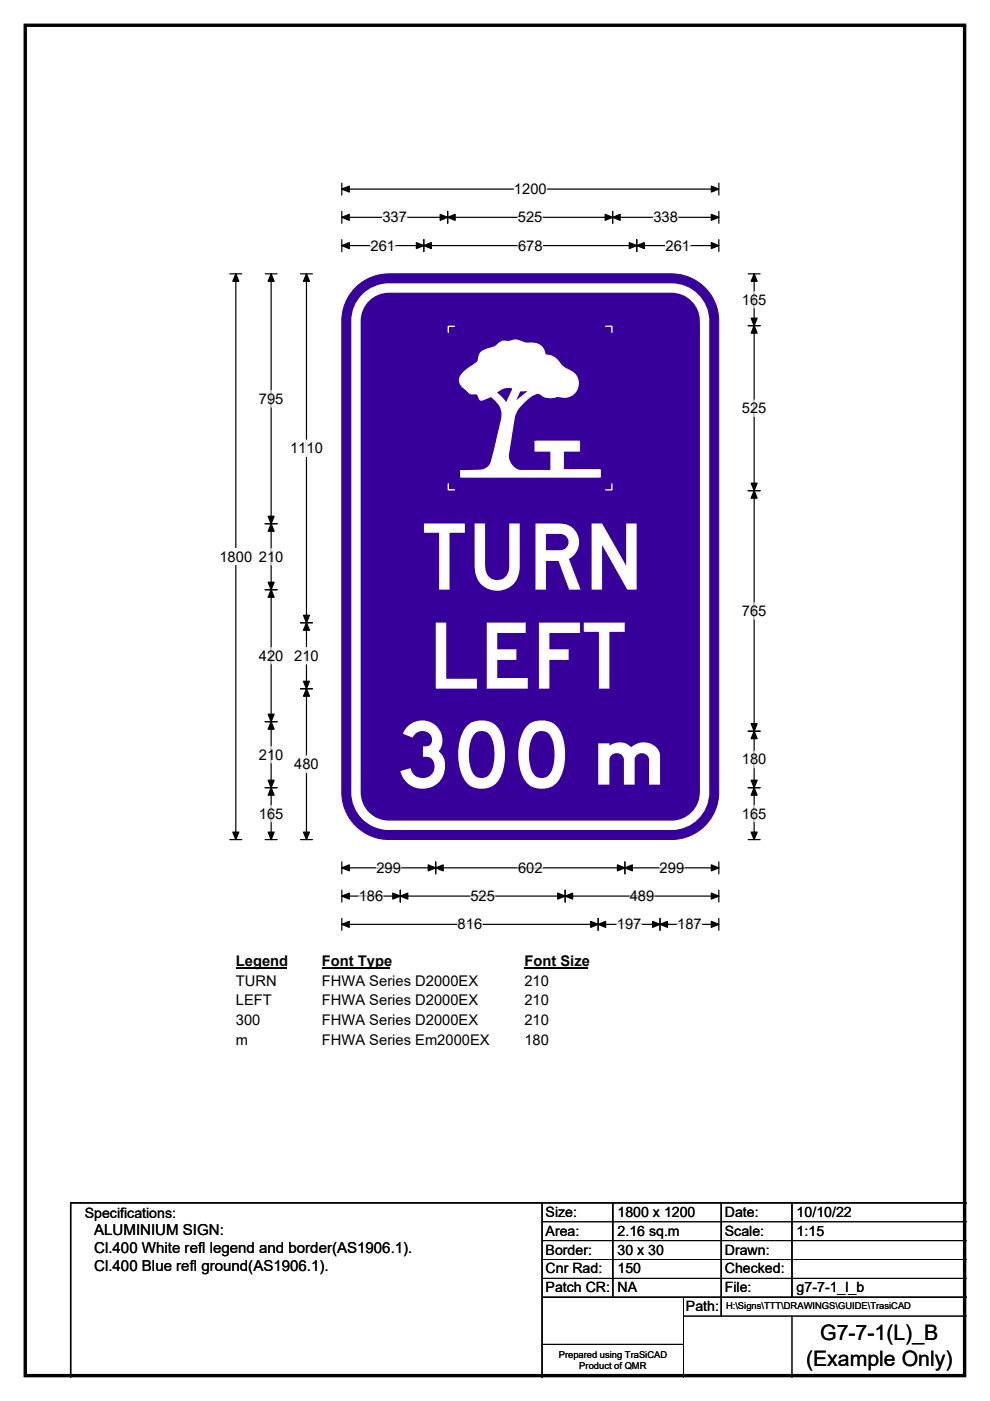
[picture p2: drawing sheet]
<svg xmlns="http://www.w3.org/2000/svg" width="210mm" height="297mm" viewBox="0 0 210 297" stroke-linecap="round" stroke-linejoin="round" font-family="sans-serif">
<path d="M5.4 5.4h199.2v286.3h-199.2z" fill="none" stroke="#000" stroke-width=".72"/>
<path d="M72.5 38.8v2.6M152.5 38.8v2.6M72.5 40.1h80" fill="none" stroke="#000" stroke-width=".25"/>
<path d="M72.5 40.1l1.6-.6v1.2zM150.9 39.5l1.6 .6-1.6 .6z" fill="#000" stroke="#000" stroke-width=".25"/>
<path d="M109 38.4h7v3.4h-7z" fill="#fff"/>
<g fill="none" stroke="#000" stroke-width=".25">
<path d="M48.7 58.1h2.6M50 58.1v119.9M72.5 46.1h80M72.5 44.8v2.5M72.5 50.8v2.5M72.5 52.1h80M89.9 50.8v2.5M95 44.8v2.5M129.9 44.8v2.5M135.1 50.8v2.5M152.5 44.8v2.5M152.5 50.8v2.5"/>
<path d="M48.7 178h2.6M72.5 182.7v2.6M72.5 188.7v2.6M72.5 194.7v2.6M72.5 184h80M72.5 190h80M72.5 196h80M84.9 188.7v2.6M92.4 182.7v2.6M119.9 188.7v2.6M126.9 194.7v2.6M132.5 182.7v2.6"/>
<path d="M140 194.7v2.6M152.5 182.7v2.6M152.5 188.7v2.6M152.5 194.7v2.6"/>
</g>
<g fill="#000" stroke="#000" stroke-width=".25">
<path d="M50 58.1l.7 1.5h-1.3zM72.5 46.1l1.6-.7v1.3zM72.5 52.1l1.6-.7v1.3zM89.9 52.1l1.6-.7v1.3zM88.3 51.4l1.6 .7-1.6 .6zM95 46.1l1.5-.7v1.3zM93.4 45.4l1.6 .7-1.6 .6zM128.4 45.4l1.5 .7-1.5 .6zM129.9 46.1l1.6-.7v1.3zM133.5 51.4l1.6 .7-1.6 .6zM135.1 52.1l1.6-.7v1.3zM150.9 45.4l1.6 .7-1.6 .6z"/>
<path d="M150.9 51.4l1.6 .7-1.6 .6zM49.4 176.4h1.3l-.7 1.6zM72.5 184l1.6-.6v1.2zM72.5 190l1.6-.6v1.2zM72.5 196l1.6-.7v1.3zM84.9 190l1.6-.6v1.2zM83.3 189.4l1.6 .6-1.6 .6zM92.4 184l1.6-.6v1.2zM90.8 183.4l1.6 .6-1.6 .6zM118.3 189.4l1.6 .6-1.6 .6zM119.9 190l1.6-.6v1.2zM126.9 196l1.6-.7v1.3z"/>
<path d="M125.3 195.3l1.6 .7-1.6 .6zM131 183.4l1.5 .6-1.5 .6zM132.5 184l1.6-.6v1.2zM138.4 195.3l1.6 .7-1.6 .6zM140 196l1.6-.7v1.3zM150.9 183.4l1.6 .6-1.6 .6zM150.9 189.4l1.6 .6-1.6 .6zM150.9 195.3l1.6 .7-1.6 .6z"/>
</g>
<g fill="none" stroke="#fff" stroke-width=".25">
<path d="M78.6 52.1h5.2M81.1 46.1h5.2M109.9 46.1h5.2M109.9 52.1h5.2M138.6 46.1h5.2M141.2 52.1h5.2M76.1 190h5.2M79.8 184h5.2M97.1 196h5.2M99.8 190h5.2M109.9 184h5.2M130.8 196h5.2"/>
<path d="M133.6 190h5.2M139.9 184h5.2M143.6 196h5.2"/>
</g>
<path d="M46.5 116.3h7v3.5h-7z" fill="#fff"/>
<g fill="none" stroke="#000" stroke-width=".25">
<path d="M56.2 58.1h2.6M57.5 58.1v119.9M63.7 58.1h2.6M65 58.1v119.9M158.7 58.1h2.5M160 58.1v119.9M158.7 69h2.5M56.2 111h2.6M158.7 104h2.5M56.2 125h2.6M63.7 132h2.6M56.2 153h2.6"/>
<path d="M63.7 146h2.6M158.7 155h2.5M56.2 167h2.6M56.2 178h2.6M63.7 178h2.6M158.7 167h2.5M158.7 178h2.5"/>
</g>
<g fill="#000" stroke="#000" stroke-width=".25">
<path d="M57.5 58.1l.6 1.5h-1.2zM65 58.1l.6 1.5h-1.2zM160 58.1l.6 1.5h-1.3zM160 69l.6 1.6h-1.3zM159.3 67.5h1.3l-.6 1.5zM57.5 111l.6 1.6h-1.2zM56.9 109.5h1.2l-.6 1.5zM159.3 102.4h1.3l-.6 1.6zM160 104l.6 1.6h-1.3zM56.9 123.4h1.2l-.6 1.6zM57.5 125l.6 1.6h-1.2zM65 132l.6 1.6h-1.2z"/>
<path d="M64.4 130.5h1.2l-.6 1.5zM56.9 151.4h1.2l-.6 1.6zM57.5 153l.6 1.6h-1.2zM64.4 144.4h1.2l-.6 1.6zM65 146l.6 1.6h-1.2zM159.3 153.4h1.3l-.6 1.6zM160 155l.6 1.6h-1.3zM56.9 165.4h1.2l-.6 1.6zM57.5 167l.6 1.6h-1.2zM56.9 176.4h1.2l-.6 1.6zM64.4 176.4h1.2l-.6 1.6zM159.3 165.4h1.3l-.6 1.6z"/>
<path d="M160 167l.6 1.6h-1.3zM159.3 176.4h1.3l-.6 1.6z"/>
</g>
<g fill="none" stroke="#fff" stroke-width=".25">
<path d="M160 61.8v3.5M57.5 82.8v3.5M65 93.3v3.5M160 84.8v3.5M57.5 116.3v3.5M57.5 137.3v3.5M65 137.3v3.5M160 127.8v3.5M57.5 158.3v3.5M160 159.3v3.5M57.5 170.8v3.4M65 160.3v3.5"/>
<path d="M160 170.8v3.4"/>
</g>
<path d="M50 202h10.8v3.5h-10.8z" fill="#fff"/>
<path d="M50 205.3h10.8" fill="none" stroke="#000" stroke-width=".32"/>
<path d="M68.3 202h14.4v3.5h-14.4z" fill="#fff"/>
<path d="M68.3 205.3h14.4" fill="none" stroke="#000" stroke-width=".32"/>
<path d="M111.2 202h13.5v3.5h-13.5z" fill="#fff"/>
<path d="M111.2 205.3h13.5" fill="none" stroke="#000" stroke-width=".32"/>
<g fill="#fff">
<path d="M50 206.2h8.7v3.5h-8.7z"/>
<path d="M68.3 206.2h33v3.5h-33z"/>
<path d="M111.2 206.2h5.2v3.5h-5.2z"/>
<path d="M50 210.4h7.6v3.4h-7.6z"/>
<path d="M68.3 210.4h33v3.4h-33z"/>
<path d="M111.2 210.4h5.2v3.4h-5.2z"/>
<path d="M50 214.5h5.2v3.5h-5.2z"/>
<path d="M68.3 214.5h33v3.5h-33z"/>
<path d="M111.2 214.5h5.2v3.5h-5.2z"/>
<path d="M50 218.7h2.6v3.5h-2.6z"/>
<path d="M68.3 218.7h35.4v3.5h-35.4z"/>
<path d="M111.2 218.7h5.2v3.5h-5.2z"/>
</g>
<path d="M75.8 60.6a9.9 9.9 0 0 1 6.7-2.5h60a10 10 0 0 1 9.9 9.9v100a10 10 0 0 1-9.9 10h-60a10 10 0 0 1-10-10v-100a9.9 9.9 0 0 1 3.3-7.4z" fill-rule="evenodd" fill="#37009b" stroke="#37009b" stroke-width=".21"/>
<path d="M77.9 62.8a7 7 0 0 1 4.6-1.7h59.9a7 7 0 0 1 7 7v99.9a7 7 0 0 1-7 7h-59.9a7 7 0 0 1-7-7v-99.9a7 7 0 0 1 2.4-5.3z" fill="none" stroke="#fff" stroke-width="2"/>
<path d="M101.9 74.8l-.6 1.9-1.5 1.1a4.1 4.1 0 0 0-2.3 3l.4 1 1.6 1.5 .5 .2 1.3 .1 .3 .8a.59 .59 0 0 0 .5 .4 .59 .59 0 0 0 .6-.2l1.5-.5 .5 .4a4.5 4.5 0 0 1 1.4 5.6l-1.7 7.3a2.4 2.4 0 0 1-1.3 2l-1.1 .3-4.3 .1v1.3h29.6v-1.5h-7.8v-4h3.4v-2h-9.4v2h3.4v4.2h-6.6l-.5-.1-.7-.5a3.5 3.5 0 0 1-1.3-2.8l1.3-8.2 .5-1.2 .6-.7a10.3 10.3 0 0 1 3.1-2.7 1.76 1.76 0 0 1 2.1 .5l1.6 .2 1.4-.2a2.99 2.99 0 0 0 3.8-1.2 2.99 2.99 0 0 0-.6-3.9l-1.9-1-.6-.6a4 4 0 0 0-2.8-2.1h-.7a2.56 2.56 0 0 0-2.6-2.6l-1.3 .1-.8-.3a2.64 2.64 0 0 0-2.2-.3l-.8 .2h-1.3l-1 .6a4.6 4.6 0 0 1-2.5 1.1zM105.2 83.2l1.3 1.2 .9 1.2 1.5-3.3a3.8 3.8 0 0 0-3.7 .9zM110.3 82.8h2l-3.2 2.6z" fill-rule="evenodd" fill="#fff"/>
<path d="M96.4 69.2h-1.3v1.3M101.9 74.8l.5-.3 1-.5a3.7 3.7 0 0 0 2.2-1l1-.6h1.3l.8-.2a2.16 2.16 0 0 1 2 .3l1 .3h1.6a2.49 2.49 0 0 1 2.3 2.5 3.6 3.6 0 0 1 3.4 2.1l.7 .6a5.9 5.9 0 0 1 2.7 2.1 3 3 0 0 1-.6 3.3 3 3 0 0 1-3.4 .7l-1.9 .2-1.4-.4a1.46 1.46 0 0 0-2-.2 11.9 11.9 0 0 0-3 2.6l-1 1.9-1.3 8.3a3.6 3.6 0 0 0 1.4 2.8l1.1 .5h6.6v-4.2h-3.4v-2h9.4v2h-3.4v4h7.8v1.5h-29.6v-1.3l4.3-.1 1.3-.5a2.54 2.54 0 0 0 1.1-1.8l1.4-5.8a10.5 10.5 0 0 0 .6-4.8l-.7-1.3-1.5-1.4-.9 .3a1.62 1.62 0 0 1-1.5 .3l-.5-1.1-1.3-.1a1.9 1.9 0 0 1-1.2-.9l-.2-.2a2.01 2.01 0 0 1-.8-2.7l1-1.2 2.5-1.8zM128.5 69.2h1.3v1.3M105.2 83.2a3.9 3.9 0 0 1 3.7-.9l-1.5 3.3-.9-1.2zM110.3 82.8h2l-3.2 2.6zM95.1 102.6v1.2h1.3M129.8 102.6v1.3h-1.3" fill="none" stroke="#fff" stroke-width=".28"/>
<path d="M115 255v37M130 255v20M153 255v24M168 255v20M205 255h-190v37M115 275h90" fill="none" stroke="#000" stroke-width=".3"/>
<path d="M115 259h90M115 263h90M115 267h90M115 271h90M145 279h60M145 275v17M168 279v13M115 285h30" fill="none" stroke="#000" stroke-width=".21"/>
<g font-size="19.5" fill="#fff">
<text x="89.5" y="125">TURN</text>
<text x="90.8" y="146">LEFT</text>
<text x="82.4" y="167">300</text>
</g>
<text font-size="16.7" fill="#fff" x="124.5" y="166.3">m</text>
<g font-size="4.5">
<text x="174" y="284.2">G7-7-1(L)_B</text>
<text x="171" y="289.6">(Example Only)</text>
</g>
<g font-size="3.2">
<text x="20" y="261.9">ALUMINIUM SIGN:</text>
<text x="20" y="265.7">Cl.400 White refl legend and border(AS1906.1).</text>
<text x="20" y="269.6">Cl.400 Blue refl ground(AS1906.1).</text>
</g>
<g font-size="3.1">
<text x="109" y="41.1">1200</text>
<text x="81.1" y="47.1">337</text>
<text x="109.9" y="47.1">525</text>
<text x="138.6" y="47.1">338</text>
<text x="78.6" y="53.1">261</text>
<text x="109.9" y="53.1">678</text>
<text x="141.2" y="53.1">261</text>
<text x="157.4" y="64.6">165</text>
<text x="54.9" y="85.6">795</text>
<text x="157.4" y="87.6">525</text>
<text x="61.5" y="96.1">1110</text>
<text x="46.5" y="119.1">1800</text>
<text x="54.9" y="119.1">210</text>
<text x="157.4" y="130.6">765</text>
<text x="54.9" y="140.1">420</text>
<text x="62.4" y="140.1">210</text>
<text x="54.9" y="161.1">210</text>
<text x="62.4" y="163.1">480</text>
<text x="157.4" y="162.1">180</text>
<text x="54.9" y="173.6">165</text>
<text x="157.4" y="173.6">165</text>
<text x="79.8" y="185.1">299</text>
<text x="109.9" y="185.1">602</text>
<text x="139.9" y="185.1">299</text>
<text x="76.1" y="191.1">186</text>
<text x="99.8" y="191.1">525</text>
<text x="133.6" y="191.1">489</text>
<text x="97.1" y="197">816</text>
<text x="130.8" y="197">197</text>
<text x="143.6" y="197">187</text>
<text x="50" y="204.8">Legend</text>
<text x="50" y="209">TURN</text>
<text x="68.3" y="204.8">Font Type</text>
<text x="68.3" y="209">FHWA Series D2000EX</text>
<text x="111.2" y="204.8">Font Size</text>
<text x="111.2" y="209">210</text>
<text x="50" y="213.1">LEFT</text>
<text x="68.3" y="213.1">FHWA Series D2000EX</text>
<text x="111.2" y="213.1">210</text>
<text x="50" y="217.3">300</text>
<text x="50" y="221.5">m</text>
<text x="68.3" y="217.3">FHWA Series D2000EX</text>
<text x="68.3" y="221.5">FHWA Series Em2000EX</text>
<text x="111.2" y="217.3">210</text>
<text x="111.2" y="221.5">180</text>
</g>
<g font-size="3">
<text x="115.7" y="258">Size:</text>
<text x="131" y="258">1800 x 1200</text>
<text x="153.7" y="258">Date:</text>
<text x="169" y="258">10/10/22</text>
<text x="18" y="258.2">Specifications:</text>
<text x="115.7" y="262">Area:</text>
<text x="131" y="262">2.16 sq.m</text>
<text x="153.7" y="262">Scale:</text>
<text x="169" y="262">1:15</text>
<text x="115.7" y="266">Border:</text>
<text x="115.7" y="270">Cnr Rad:</text>
<text x="131" y="266">30 x 30</text>
<text x="131" y="270">150</text>
<text x="153.7" y="266">Drawn:</text>
<text x="153.7" y="270">Checked:</text>
<text x="115.7" y="274">Patch CR:</text>
<text x="131" y="274">NA</text>
<text x="153.7" y="274">File:</text>
<text x="169" y="274">g7-7-1_l_b</text>
<text x="145.5" y="278">Path:</text>
</g>
<g font-size="2">
<text x="154" y="277.6">H:\Signs\TTT\DRAWINGS\GUIDE\TrasiCAD</text>
<text x="118.5" y="287.8">Prepared using TraSiCAD</text>
<text x="122.9" y="290.2">Product of QMR</text>
</g>
</svg>
